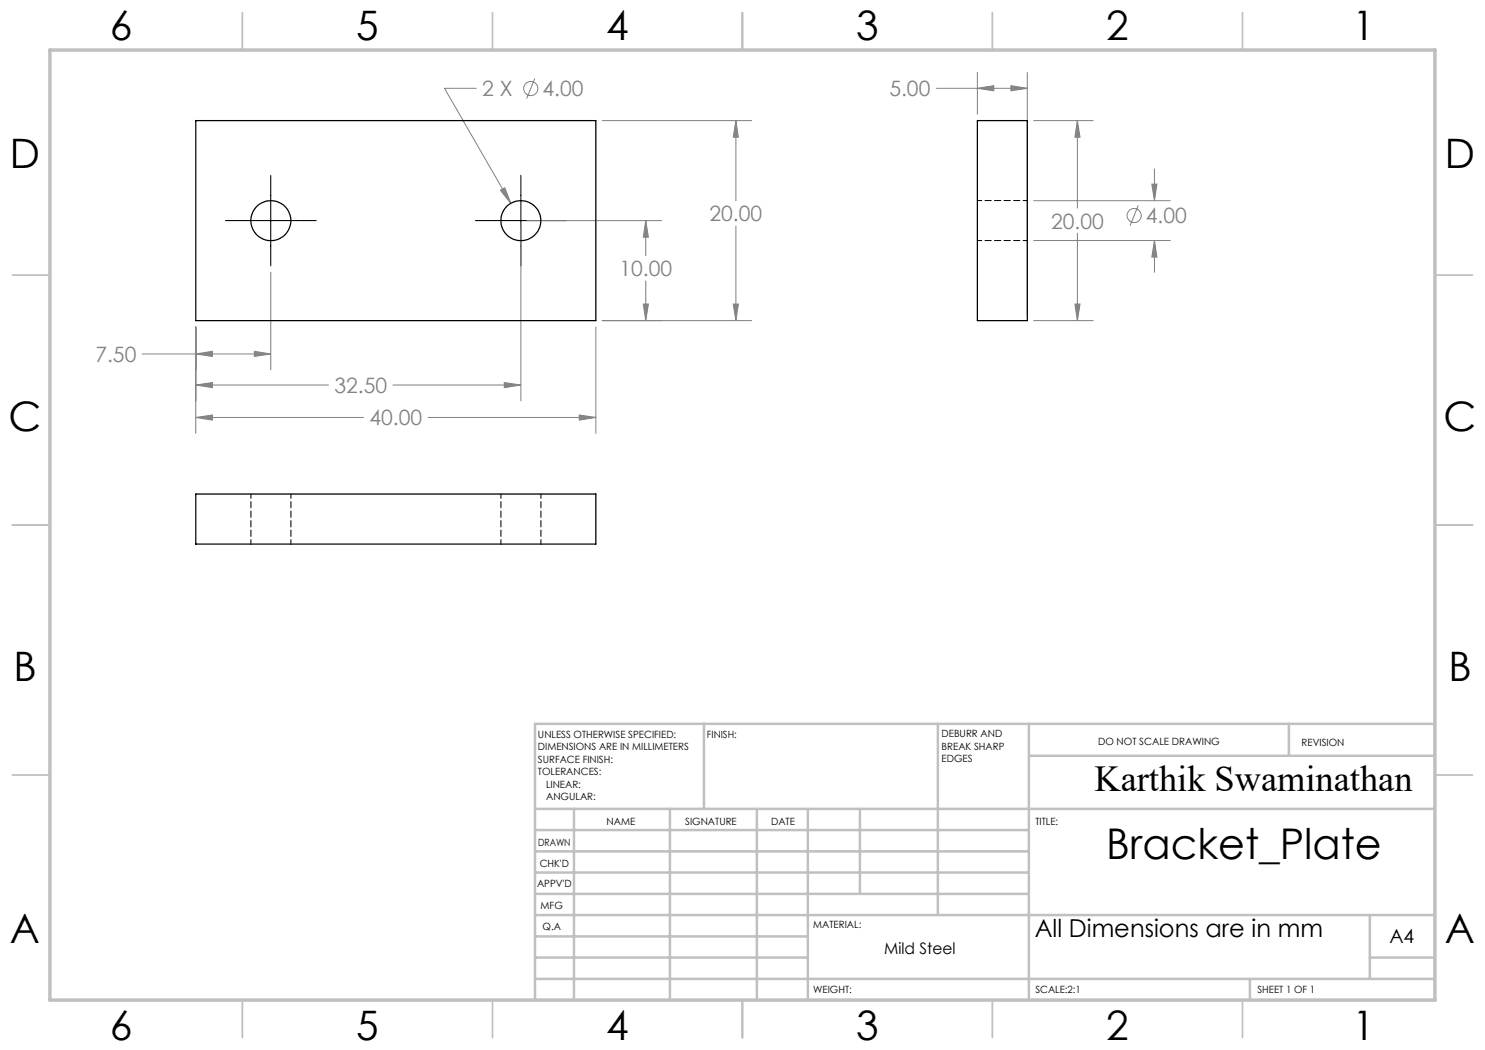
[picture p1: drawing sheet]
<svg xmlns="http://www.w3.org/2000/svg" width="297mm" height="210mm" viewBox="0 0 297 210" stroke-linecap="round" stroke-linejoin="round" font-family="sans-serif">
<g fill="none" stroke="#808080" stroke-width=".2">
<path d="M95.2 17.7h-6.3l13.3 23M107 15.7l-1.7 4M187.3 17.7h18.2M195.5 17.7l3.3-.6v1.1zM195.5 14.5v8.4M202.2 17.1l3.3 .6-3.3 .5zM205.5 14.5v48.4M100.1 38.1l.9-.5 1.2 3.1zM120.4 24.1h30M147.2 24.1l.5 3.3h-1.1zM147.2 24.1v16.1M206.7 24.1h12"/>
<path d="M215.5 24.1l.5 3.3h-1zM215.5 24.1v17.5M230.4 36.8h1l-.5 3.3zM230.9 33.8v6.3M54.2 54.5v19.5M104.2 45.4v34.8M105.4 44.1h26.9M129.2 44.1l.5 3.3h-1zM129.2 44.1v7M129.2 56.2v7.9M147.2 45.2v18.9M206.7 40.1h27.4"/>
<path d="M206.7 48.1h27.4M215.5 46.7v17.4M227.6 41.1l-1.6 4M230.9 48.1l.5 3.3h-1zM230.9 48.1v6.4M28.4 70.8h25.8M39.2 70.8l3.3-.5v1zM39.2 77l3.3-.5v1zM39.2 65.4v21.3M39.2 77h26.5M50.9 70.3l3.3 .5-3.3 .5zM78.6 77h25.6"/>
<path d="M100.9 76.5l3.3 .5-3.3 .5zM119.2 65.4v21.3M120.4 64.1h30M128.7 60.8h1l-.5 3.3zM146.6 60.8h1.1l-.5 3.3zM206.7 64.1h12M215 60.8h1l-.5 3.3zM39.2 83.5l3.3-.5v1zM39.2 83.5h33.5M85.6 83.5h33.6M115.9 83l3.3 .5-3.3 .5z"/>
<circle cx="106.2" cy="17.7" r="1.41"/>
<circle cx="226.8" cy="43.1" r="1.41"/>
</g>
<path d="M54.2 35.1v18.1M104.2 35.1v18.1M45.1 44.1h18.2M95.1 44.1h18.1" fill="none" stroke="#000" stroke-width=".2"/>
<g fill="none" stroke="#c0c0c0" stroke-width=".35">
<path d="M48.5 2.5v7.5M98.5 2.5v7.5M148.5 2.5v7.5M198.5 2.5v7.5M248.5 2.5v7.5M2.5 55h7.5M287 55h7.5M2.5 105h7.5M287 105h7.5M2.5 155h7.5M287 155h7.5M48.5 200v7.5"/>
<path d="M98.5 200v7.5M148.5 200v7.5M198.5 200v7.5M248.5 200v7.5"/>
</g>
<g fill="none" stroke="#c0c0c0" stroke-width=".5">
<path d="M140.8 144.8v17M187.6 144.8v38.2M205.8 144.8v55.2M205.8 151.2h81.2M257.8 144.8v6.4M287 144.8h-180v55.2M107 161.8h180M107 178.8h98.8M107 174.5h98.8M107 170.3h98.8M107 166h98.8M114.8 161.8v38.2"/>
<path d="M134 161.8v38.2M151.4 161.8v38.2M161.6 161.8v38.2M172 161.8v17M107 195.8h180M107 191.5h54.6M107 187.3h54.6M107 183h180M250 195.8v4.2M274 191.5h13M274 183v12.8"/>
</g>
<path d="M10 10h277v190h-277z" fill="none" stroke="#c0c0c0" stroke-width=".7"/>
<path d="M39.2 70.8l3.3-.5v1zM50.9 70.3l3.3 .5-3.3 .5zM39.2 77l3.3-.5v1zM100.9 76.5l3.3 .5-3.3 .5zM39.2 83.5l3.3-.5v1zM115.9 83l3.3 .5-3.3 .5zM128.7 60.8h1l-.5 3.3zM129.2 44.1l.5 3.3h-1zM146.6 60.8h1.1l-.5 3.3zM147.2 24.1l.5 3.3h-1.1zM100.1 38.1l2.1 2.6-1.2-3.1zM195.5 17.7l3.3-.6v1.1zM202.2 17.1l3.3 .6-3.3 .5zM215 60.8h1l-.5 3.3zM215.5 24.1l.5 3.3h-1zM230.4 36.8h1l-.5 3.3zM230.9 48.1l.5 3.3h-1z" fill="#808080"/>
<g fill="none" stroke="#000" stroke-width=".25">
<path d="M39.2 24.1h80v40h-80zM195.5 24.1h10v40h-10zM39.2 98.8h80v10h-80z"/>
<circle cx="54.2" cy="44.1" r="4"/>
<circle cx="104.2" cy="44.1" r="4"/>
</g>
<path d="M195.5 48.1h10M205.5 40.1h-10M50.2 98.8v10M100.2 98.8v10M58.2 108.8v-10M108.2 108.8v-10" fill="none" stroke="#000" stroke-width=".2" stroke-dasharray="1.3 .6" stroke-dashoffset=".4"/>
<text font-size="8.5" x="221.2" y="171.8">Bracket_Plate</text>
<g font-size="8.1">
<text x="22" y="8">6</text>
<text x="71.2" y="8">5</text>
<text x="121.2" y="8">4</text>
<text x="171.3" y="8">3</text>
<text x="221.3" y="8">2</text>
<text x="270.5" y="8">1</text>
<text x="2" y="33.6">D</text>
<text x="289" y="33.6">D</text>
<text x="1.7" y="86.1">C</text>
<text x="288.7" y="86.1">C</text>
<text x="2.7" y="136.1">B</text>
<text x="289.7" y="136.1">B</text>
<text x="2" y="188.6">A</text>
<text x="289" y="188.6">A</text>
<text x="22" y="208">6</text>
<text x="71.2" y="208">5</text>
<text x="121.2" y="208">4</text>
<text x="171.3" y="208">3</text>
<text x="221.3" y="208">2</text>
<text x="270.5" y="208">1</text>
</g>
<text font-size="7.3" x="218.9" y="158.1">Karthik Swaminathan</text>
<text font-size="4.9" x="207" y="187.3">All Dimensions are in mm</text>
<g font-size="4.2" fill="#808080">
<text x="96.4" y="19.2">2 X</text>
<text x="108.5" y="19.2">4.00</text>
<text x="177.9" y="19.2">5.00</text>
<text x="141.9" y="44.3">20.00</text>
<text x="210.2" y="45.7">20.00</text>
<text x="229.2" y="44.6">4.00</text>
<text x="123.9" y="55.3">10.00</text>
<text x="19.1" y="72.4">7.50</text>
<text x="66.9" y="78.6">32.50</text>
<text x="73.9" y="85.1">40.00</text>
</g>
<text font-size="3.9" x="277.9" y="188.5">A4</text>
<text font-size="3.2" x="176.8" y="190.9">Mild Steel</text>
<g font-size="2">
<text x="107.6" y="147.6">UNLESS OTHERWISE SPECIFIED:</text>
<text x="141.4" y="147.6">FINISH:</text>
<text x="188.3" y="147.5">DEBURR AND</text>
<text x="188.3" y="150">BREAK SHARP</text>
<text x="219.6" y="149">DO NOT SCALE DRAWING</text>
<text x="260.3" y="149.2">REVISION</text>
<text x="107.6" y="150.1">DIMENSIONS ARE IN MILLIMETERS</text>
<text x="107.6" y="152.6">SURFACE FINISH:</text>
<text x="107.6" y="155.1">TOLERANCES:</text>
<text x="188.3" y="152.5">EDGES</text>
<text x="109.2" y="157.6">LINEAR:</text>
<text x="109.2" y="160.1">ANGULAR:</text>
<text x="121.3" y="165">NAME</text>
<text x="137" y="164.9">SIGNATURE</text>
<text x="154.2" y="164.9">DATE</text>
<text x="207.1" y="164.9">TITLE:</text>
<text x="107.6" y="169.1">DRAWN</text>
<text x="107.9" y="173.3">CHK'D</text>
<text x="107.4" y="177.4">APPV'D</text>
<text x="108.1" y="181.8">MFG</text>
<text x="108.5" y="186">Q.A</text>
<text x="162.6" y="185.5">MATERIAL:</text>
<text x="162.6" y="198.5">WEIGHT:</text>
<text x="207.1" y="198.6">SCALE:2:1</text>
<text x="251.5" y="198.6">SHEET 1 OF 1</text>
</g>
</svg>
